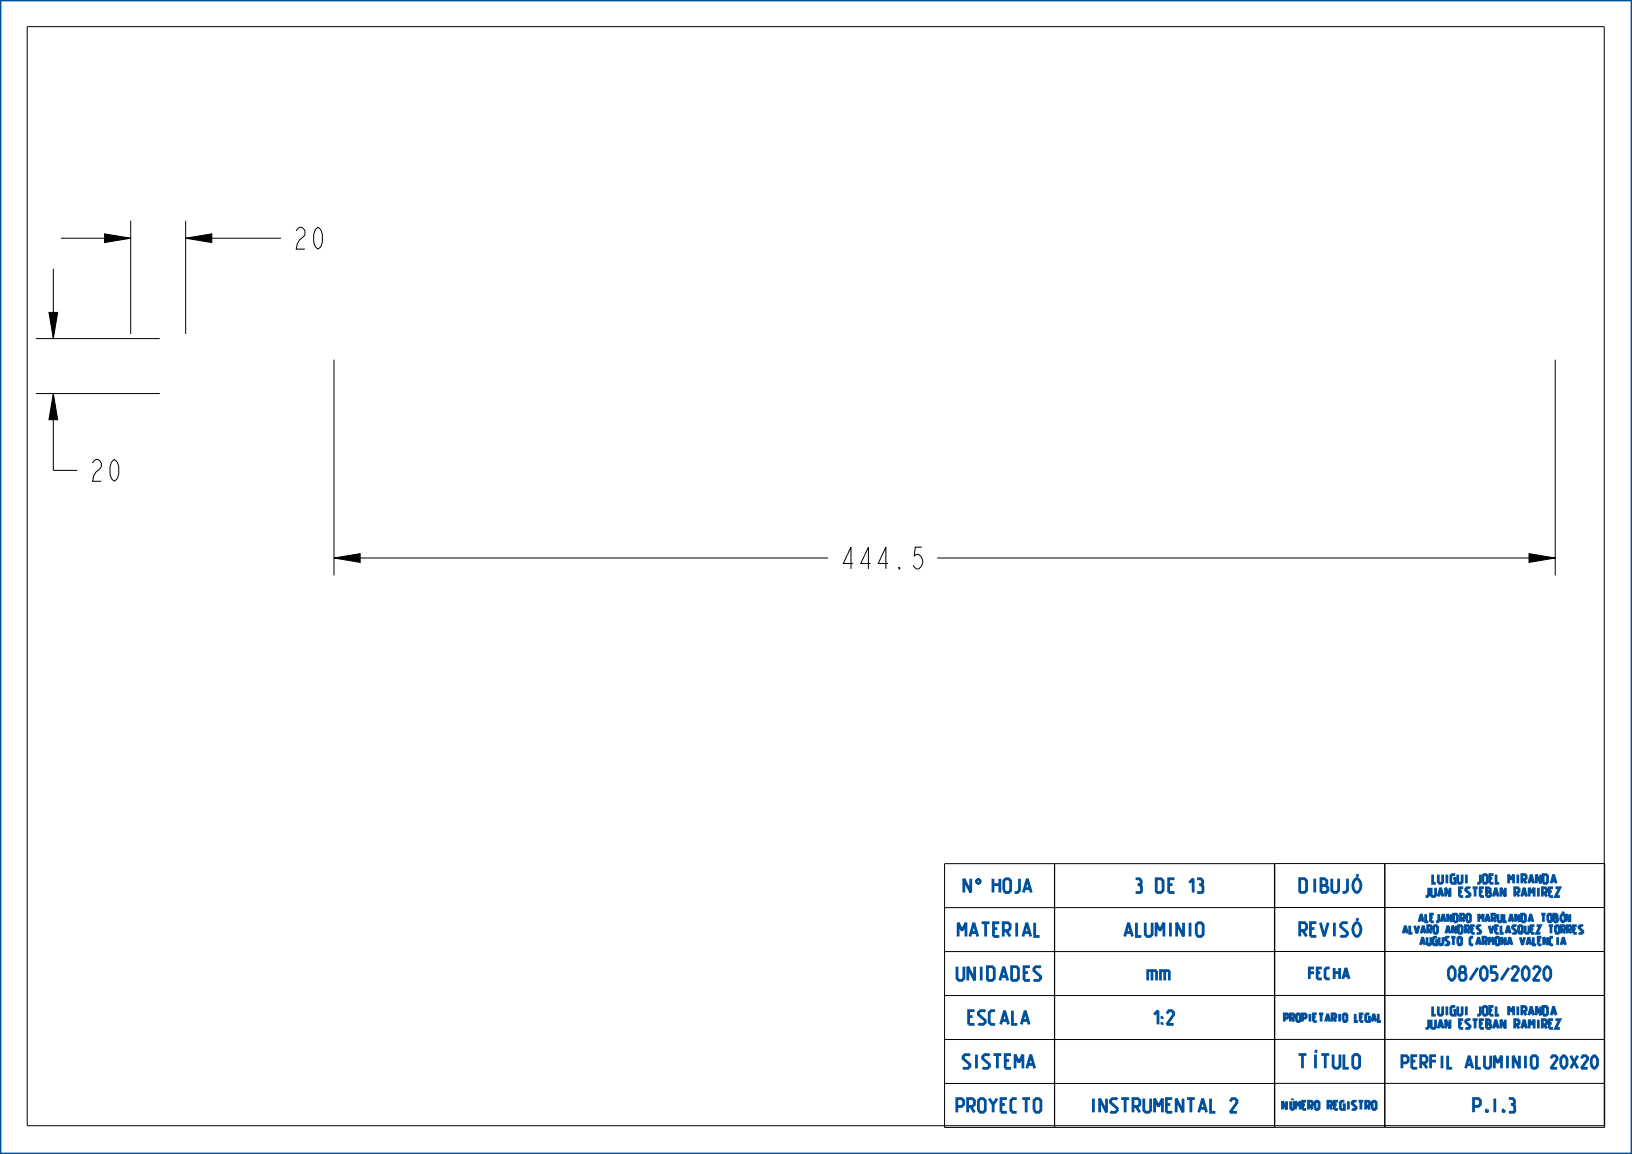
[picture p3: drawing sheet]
<svg xmlns="http://www.w3.org/2000/svg" width="297mm" height="210mm" viewBox="0 0 297 210" stroke-linecap="round" stroke-linejoin="round" font-family="sans-serif">
<path d="M19 42.6l4.8 .7-4.8 .8zM33.8 43.3l4.8-.7v1.5zM8.9 56.9h1.6l-.8 4.7zM9.7 71.6l.8 4.8h-1.6zM60.8 101.5l4.7-.7v1.5zM278.3 100.8l4.7 .7-4.7 .8z" fill="#000"/>
<path d="M8.9 56.9h1.6l-.8 4.7zM19 42.6l4.8 .7-4.8 .8zM33.8 43.3l4.8-.7v1.5zM9.7 71.6l.8 4.8h-1.6zM60.8 101.5l4.7-.7v1.5zM278.3 100.8l4.7 .7-4.7 .8z" fill="none" stroke="#000" stroke-width=".18"/>
<path d="M177.9 159.9h.3z" fill="#00509b"/>
<path d="M177.9 159.9h.3z" fill="none" stroke="#00509b" stroke-width=".18"/>
<path d="M177.8 160l.4-.1z" fill="#00509b"/>
<path d="M177.8 160l.4-.1z" fill="none" stroke="#00509b" stroke-width=".18"/>
<path d="M177.8 160h.5z" fill="#00509b"/>
<path d="M177.8 160h.5z" fill="none" stroke="#00509b" stroke-width=".18"/>
<path d="M177.7 160.1l.6-.1z" fill="#00509b"/>
<path d="M177.7 160.1l.6-.1z" fill="none" stroke="#00509b" stroke-width=".18"/>
<path d="M177.7 160.1h.7z" fill="#00509b"/>
<path d="M177.7 160.1h.7z" fill="none" stroke="#00509b" stroke-width=".18"/>
<path d="M177.7 160.1h.7z" fill="#00509b"/>
<path d="M177.7 160.1h.7z" fill="none" stroke="#00509b" stroke-width=".18"/>
<path d="M178 160.1h.4z" fill="#00509b"/>
<path d="M178 160.1h.4z" fill="none" stroke="#00509b" stroke-width=".18"/>
<path d="M178.1 160.1h.3z" fill="#00509b"/>
<path d="M178.1 160.1h.3z" fill="none" stroke="#00509b" stroke-width=".18"/>
<path d="M178.2 160.2l.2-.1v.1z" fill="#00509b"/>
<path d="M178.2 160.2l.2-.1v.1z" fill="none" stroke="#00509b" stroke-width=".18"/>
<path d="M178.2 160.2h.2z" fill="#00509b"/>
<path d="M178.2 160.2h.2z" fill="none" stroke="#00509b" stroke-width=".18"/>
<path d="M178.2 160.2h.2z" fill="#00509b"/>
<path d="M178.2 160.2h.2z" fill="none" stroke="#00509b" stroke-width=".18"/>
<path d="M178.3 160.2h.1l.1 .1z" fill="#00509b"/>
<path d="M178.3 160.2h.1l.1 .1z" fill="none" stroke="#00509b" stroke-width=".18"/>
<path d="M178.3 160.2l.2 .1z" fill="#00509b"/>
<path d="M178.3 160.2l.2 .1z" fill="none" stroke="#00509b" stroke-width=".18"/>
<path d="M178.3 160.3h.2z" fill="#00509b"/>
<path d="M178.3 160.3h.2z" fill="none" stroke="#00509b" stroke-width=".18"/>
<path d="M178.3 160.4l.2-.1v.1z" fill="#00509b"/>
<path d="M178.3 160.4l.2-.1v.1z" fill="none" stroke="#00509b" stroke-width=".18"/>
<path d="M178.3 160.4h.2z" fill="#00509b"/>
<path d="M178.3 160.4h.2z" fill="none" stroke="#00509b" stroke-width=".18"/>
<path d="M178.3 160.5l.2-.1v.1z" fill="#00509b"/>
<path d="M178.3 160.5l.2-.1v.1z" fill="none" stroke="#00509b" stroke-width=".18"/>
<path d="M178.3 160.5h.2z" fill="#00509b"/>
<path d="M178.3 160.5h.2z" fill="none" stroke="#00509b" stroke-width=".18"/>
<path d="M178.3 160.5h.2z" fill="#00509b"/>
<path d="M178.3 160.5h.2z" fill="none" stroke="#00509b" stroke-width=".18"/>
<path d="M178.2 160.6l.3-.1z" fill="#00509b"/>
<path d="M178.2 160.6l.3-.1z" fill="none" stroke="#00509b" stroke-width=".18"/>
<path d="M178.2 160.6l.3-.1-.1 .1z" fill="#00509b"/>
<path d="M178.2 160.6l.3-.1-.1 .1z" fill="none" stroke="#00509b" stroke-width=".18"/>
<path d="M178.1 160.7l.3-.1z" fill="#00509b"/>
<path d="M178.1 160.7l.3-.1z" fill="none" stroke="#00509b" stroke-width=".18"/>
<path d="M177.7 160.7l.7-.1z" fill="#00509b"/>
<path d="M177.7 160.7l.7-.1z" fill="none" stroke="#00509b" stroke-width=".18"/>
<path d="M177.7 160.7l.7-.1z" fill="#00509b"/>
<path d="M177.7 160.7l.7-.1z" fill="none" stroke="#00509b" stroke-width=".18"/>
<path d="M177.7 160.7h.7z" fill="#00509b"/>
<path d="M177.7 160.7h.7z" fill="none" stroke="#00509b" stroke-width=".18"/>
<path d="M177.8 160.8l.6-.1z" fill="#00509b"/>
<path d="M177.8 160.8l.6-.1z" fill="none" stroke="#00509b" stroke-width=".18"/>
<path d="M177.8 160.8h.5z" fill="#00509b"/>
<path d="M177.8 160.8h.5z" fill="none" stroke="#00509b" stroke-width=".18"/>
<path d="M177.9 160.8h.4z" fill="#00509b"/>
<path d="M177.9 160.8h.4z" fill="none" stroke="#00509b" stroke-width=".18"/>
<path d="M178 160.8h.3z" fill="#00509b"/>
<path d="M178 160.8h.3z" fill="none" stroke="#00509b" stroke-width=".18"/>
<path d="M0 0h297v210h-297z" fill="none" stroke="#00509b" stroke-width=".51"/>
<g fill="none" stroke="#000" stroke-width=".18">
<path d="M4.9 4.9h287v200h-287zM9.7 48.9v12.7M11.1 43.3h12.7M23.8 40.2v20.6M33.8 40.2v20.6M33.8 43.3h17.3M6.5 71.6h22.6M6.5 61.6h22.6M9.7 71.6v14h4.4M60.8 65.5v39.2M283 65.5v39.2M60.8 101.5h89.9"/>
<path d="M170.5 101.5h112.5M171.9 157.2h60v48h-60zM191.9 157.2v48M232 157.1l60 .1v48l-60-.1zM252 157.1v48M252 157.2v48M231.9 165.2h-60M231.9 173.2h-60M232 165.1l60 .1M232 173.1l60 .1M231.9 181.2h-60M231.9 189.2h-60"/>
<path d="M231.9 197.2h-60M232 181.1l60 .1M232 189.1l60 .1M232 197.1l60 .1"/>
</g>
<g font-size="5.2">
<text x="53.1" y="45.3">20</text>
<text x="16.1" y="87.6">20</text>
<text x="152.7" y="103.5">444.5</text>
</g>
<g font-size="3.3" fill="#00509b">
<text x="175.2" y="162.4">N</text>
<text x="180.6" y="162.4">HOJA</text>
<text x="206.1" y="162.4">3 DE 13</text>
<text x="236.1" y="162.4">DIBUJÓ</text>
<text x="174.1" y="170.4">MATERIAL</text>
<text x="204.1" y="170.4">ALUMINIO</text>
<text x="236.1" y="170.4">REVISÓ</text>
<text x="174.1" y="178.4">UNIDADES</text>
<text x="209" y="178.4">mm</text>
<text x="263.3" y="178.4">08/05/2020</text>
<text x="176" y="186.4">ESCALA</text>
<text x="209" y="186.4">1:2</text>
<text x="175.1" y="194.4">SISTEMA</text>
<text x="236.1" y="194.4">TÍTULO</text>
<text x="174.1" y="202.4">PROYECTO</text>
<text x="198.3" y="202.4">INSTRUMENTAL 2</text>
<text x="267.2" y="202.4">P.I.3</text>
</g>
<text font-size="3" fill="#00509b" x="254.5" y="194.4">PERFIL ALUMINIO 20X20</text>
<text font-size="2.6" fill="#00509b" x="238.1" y="178.1">FECHA</text>
<g font-size="2.1" fill="#00509b">
<text x="260.2" y="160.8">LUIGUI JOEL MIRANDA</text>
<text x="259.4" y="163.2">JUAN ESTEBAN RAMIREZ</text>
<text x="260.2" y="184.8">LUIGUI JOEL MIRANDA</text>
<text x="259.4" y="187.2">JUAN ESTEBAN RAMIREZ</text>
</g>
<text font-size="2" fill="#00509b" x="233.2" y="201.9">NÚMERO REGISTRO</text>
<g font-size="1.8" fill="#00509b">
<text x="258.4" y="167.8">ALEJANDRO MARULANDA TOBÓN</text>
<text x="255.5" y="169.9">ALVARO ANDRES VELASQUEZ TORRES</text>
<text x="258.8" y="172">AUGUSTO CARMONA VALENCIA</text>
<text x="233.4" y="185.9">PROPIETARIO LEGAL</text>
</g>
</svg>
